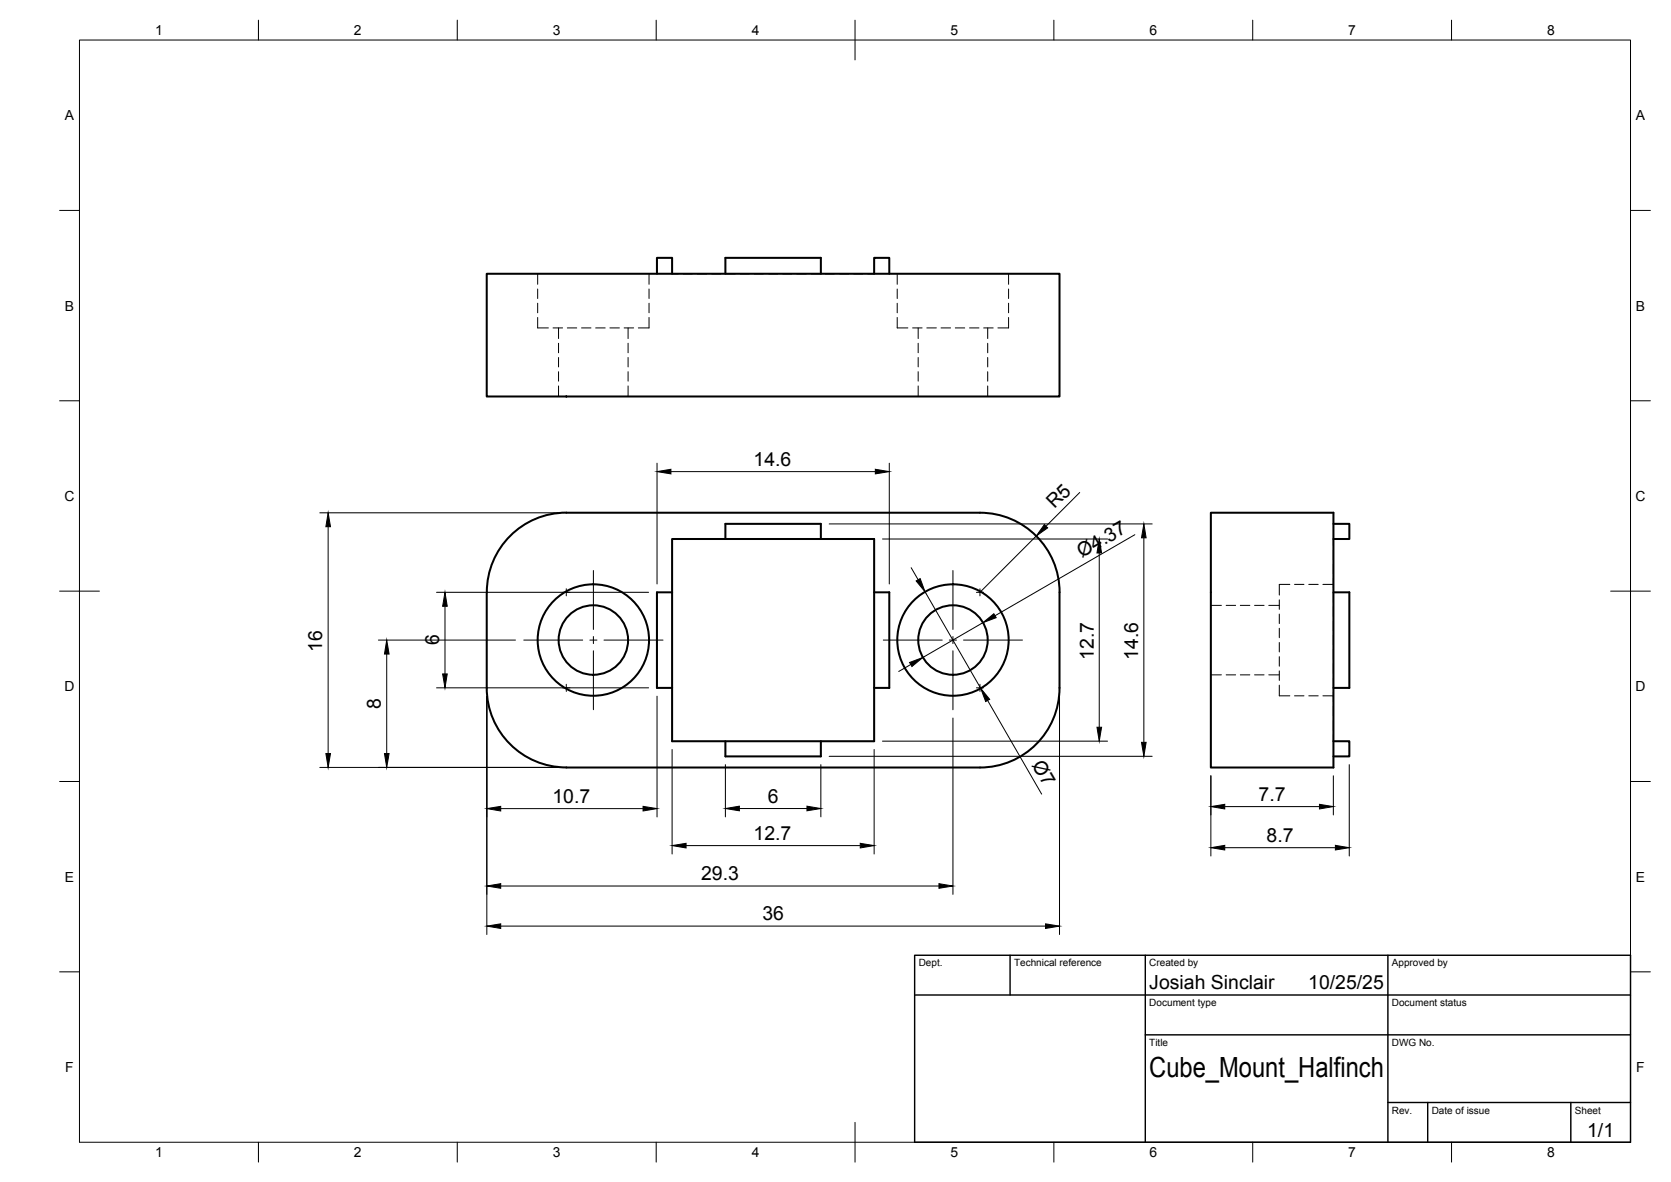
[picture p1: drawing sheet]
<svg xmlns="http://www.w3.org/2000/svg" width="420mm" height="297mm" viewBox="0 0 420 297" stroke-linecap="round" stroke-linejoin="round" font-family="sans-serif">
<!-- layer: Visible -->
<g fill="none" stroke="#000" stroke-width=".51">
<path d="M122.4 68.8h144v30.8h-144zM165.2 68.8v-4h3.8v4M182.4 68.8v-4h24v4M219.8 68.8v-4h3.8v4M142.4 128.8a20 20 0 0 0-20 20.1v24a20 20 0 0 0 20 20h104a20 20 0 0 0 20-20v-24.1a20 20 0 0 0-20-20h-104M182.4 135.5h37.4v50.8h-50.8v-37.4M182.4 135.5h-13.4v13.4M182.4 135.5v-3.9h24v3.9M304.5 128.8h30.8v64.1h-30.8zM335.3 131.6h4v3.9h-4M169 148.9h-3.8v24h3.8M219.8 148.9h3.8v24h-3.8"/>
<path d="M335.3 148.9h4v24h-4M182.4 186.3v3.8h24v-3.8M335.3 186.3h4v3.8h-4"/>
<circle cx="149.2" cy="160.8" r="14"/>
<circle cx="149.2" cy="160.8" r="8.7"/>
<circle cx="239.6" cy="160.8" r="14"/>
<circle cx="239.6" cy="160.8" r="8.7"/>
</g>
<!-- layer: Hidden -->
<g fill="none" stroke="#000" stroke-width=".25">
<path d="M135.2 79.8v2.6h2.7M135.2 68.8v2.6M135.2 72.6v2.4M135.2 76.2v2.4M163.2 79.8v2.6h-2.7M163.2 68.8v2.6M163.2 72.6v2.4M163.2 76.2v2.4M169 68.8h1.6M171.8 68.8h2.4M175.3 68.8h2.4M178.9 68.8h2.4"/>
<path d="M182.5 68.8h2.4M186.1 68.8h2.3M189.6 68.8h2.4M193.2 68.8h2.4M196.8 68.8h2.4M200.3 68.8h2.4M203.9 68.8h2.4M207.5 68.8h2.4M211.1 68.8h2.3M214.6 68.8h2.4M219.8 68.8h-1.6M225.6 79.8v2.6h2.7"/>
<path d="M225.6 68.8v2.6M225.6 72.6v2.4M225.6 76.2v2.4M253.6 79.8v2.6h-2.7M253.6 68.8v2.6M253.6 72.6v2.4M253.6 76.2v2.4M139.1 82.4h2.4M140.4 82.4v2.7M140.4 86.3v2.4M140.4 89.8v2.4M140.4 93.4v2.4"/>
<path d="M140.4 97v2.6M142.6 82.4h2.4M146.2 82.4h2.4M149.8 82.4h2.4M153.4 82.4h2.3M156.9 82.4h2.4M157.9 82.4v2.7M157.9 86.3v2.4M157.9 89.8v2.4M157.9 93.4v2.4M157.9 97v2.6M229.5 82.4h2.4"/>
<path d="M230.9 82.4v2.7M230.9 86.3v2.4M230.9 89.8v2.4M230.9 93.4v2.4M230.9 97v2.6M233 82.4h2.4M236.6 82.4h2.4M240.2 82.4h2.4M243.8 82.4h2.3M247.3 82.4h2.4M248.3 82.4v2.7M248.3 86.3v2.4"/>
<path d="M248.3 89.8v2.4M248.3 93.4v2.4M248.3 97v2.6M335.3 138.2v2.4M335.3 135.5v1.5M304.5 152.1h2.6M308.3 152.1h2.4M311.9 152.1h2.4M315.4 152.1h2.4M319 152.1h2.7M321.7 157.9v2.4M321.7 154.3v2.4"/>
<path d="M321.7 150.7v2.4M324.3 146.9h-2.6v2.6M325.5 146.9h2.4M329.1 146.9h2.3M332.6 146.9h2.7M335.3 141.8v2.4M335.3 145.4v2.4M335.3 149v2.3M335.3 152.5v2.4M335.3 156.1v2.4M335.3 159.7v2.4M304.5 169.6h2.6"/>
<path d="M308.3 169.6h2.4M311.9 169.6h2.4M315.4 169.6h2.4M319 169.6h2.7M321.7 172.2v2.7h2.6M321.7 168.6v2.4M321.7 165v2.4M321.7 161.5v2.3M325.5 174.9h2.4M329.1 174.9h2.3M332.6 174.9h2.7M335.3 163.2v2.4"/>
<path d="M335.3 166.8v2.4M335.3 170.4v2.4M335.3 174v2.3M335.3 177.5v2.4M335.3 184.7v1.6M335.3 181.1v2.4"/>
</g>
<!-- layer: BORDER -->
<g fill="none" stroke="#000" stroke-width=".25">
<path d="M20 10.1h390v276.9h-390zM65 5.1v5M115 5.1v5M165 5.1v5M215 5.1v10M265 5.1v5M315 5.1v5M365 5.1v5M15 52.9h5M410 52.9h5M15 100.7h5M410 100.7h5"/>
<path d="M15 148.6h10M405 148.6h10M15 196.4h5M410 196.4h5M15 244.2h5M410 244.2h5M65 287v5M115 287v5M165 287v5M215 282.1v9.9M265 287v5M315 287v5"/>
<path d="M365 287v5"/>
</g>
<!-- layer: TITLEBLOCK -->
<path d="M230 240.1h180v46.9h-180zM230 250h180M254 240.1v9.9M288 240.1v46.9M349 240.1v46.9M288 260.1h122M349 277.1h61M359 277.1v9.9M395 277.1v9.9" fill="none" stroke="#000" stroke-width=".36"/>
<!-- layer: Smart Centers -->
<g fill="none" stroke="#000" stroke-width=".25">
<path d="M141.5 148.9h1.8M142.4 148v1.7M149.2 143.4v14.8M149.2 160v1.7M239.6 143.4v14.8M239.6 160v1.7M245.5 148.9h1.8M246.4 148v1.7M131.7 160.9h14.8M141.5 172.9h1.8M142.4 172v1.8M148.3 160.9h1.8"/>
<path d="M149.2 163.5v14.9M151.9 160.9h14.8M222.1 160.9h14.8M238.7 160.9h1.8M239.6 163.5v14.9M242.3 160.9h14.8M245.5 172.9h1.8M246.4 172v1.8"/>
</g>
<!-- layer: FD_Dimensions -->
<g fill="none" stroke="#000" stroke-width=".25">
<path d="M165.2 116.4v30.4M168.7 118.5h51.4M223.6 116.4v30.4M80.4 128.9h59.9M82.5 132.4v57M208.5 131.7h81.2M221.9 135.5h56.6M260.5 134.7l-14.1 14.2M271.5 123.8l-8.5 8.4M276.4 139v43.8M285.3 134.4l-35.1 20.3M287.6 135.2v51.3"/>
<path d="M109.8 148.9h53.3M111.9 152.4v17M229.1 142.7l1.8 3M232.6 148.7l14 24.3M247.2 156.5l-15.2 8.7M95.1 160.9h34.5M97.2 164.4v25M109.8 172.9h53.3M122.4 175v59.9M165.2 174.9v30.4M229 167l-3 1.7M248.3 176l13.6 23.6"/>
<path d="M266.4 175v59.9M80.4 192.9h59.9M169 188.3v26.3M182.4 192.2v13.1M206.4 192.2v13.1M208.5 190.1h81.2M219.8 188.3v26.3M221.9 186.3h56.6M239.6 180.5v44.3M304.5 195v20.1M335.3 195v9.8M339.3 192.2v22.9"/>
<path d="M125.9 203.2h35.8M172.5 212.5h43.8M185.9 203.2h17M308 213h27.8M308 202.7h23.8M125.9 232.7h137M125.9 222.7h110.2"/>
</g>
<g fill="#000" stroke="#000" stroke-width=".25">
<path d="M165.2 118.5l3.5-.6v1.2zM220.1 117.9l3.5 .6-3.5 .6zM82.5 128.9l.6 3.5h-1.2zM262.6 131.8l.8 .9-2.9 2zM276.4 135.5l.6 3.5h-1.2zM287.6 131.7l.6 3.5h-1.2zM111.9 148.9l.6 3.5h-1.2zM230.4 146l1-.6 1.2 3.3zM247.2 156.5l2.7-2.3 .6 1zM97.2 160.9l.6 3.5h-1.1zM111.3 169.4h1.2l-.6 3.5zM228.7 166.5l3.3-1.3-2.7 2.3z"/>
<path d="M246.6 173l2.2 2.7-1 .6zM81.9 189.4h1.2l-.6 3.5zM96.7 189.4h1.1l-.6 3.5zM275.8 182.8h1.2l-.6 3.5zM287 186.5h1.2l-.6 3.6zM122.4 203.2l3.5-.6v1.2zM161.7 202.6l3.5 .6-3.5 .6zM169 212.5l3.5-.6v1.2zM182.4 203.2l3.5-.6v1.2zM202.9 202.6l3.5 .6-3.5 .6zM216.3 211.9l3.5 .6-3.5 .6zM304.5 213l3.5-.6v1.2z"/>
<path d="M304.5 202.7l3.5-.6v1.2zM331.8 202.1l3.5 .6-3.5 .6zM335.8 212.4l3.5 .6-3.5 .6zM122.4 232.7l3.5-.5v1.1zM122.4 222.7l3.5-.6v1.1zM236.1 222.1l3.5 .6-3.5 .5zM262.9 232.2l3.5 .5-3.5 .6z"/>
</g>
<text font-size="7" x="289" y="270.6">Cube_Mount_Halfinch</text>
<g font-size="4.9">
<text x="189.5" y="117.1">14.6</text>
<text x="265.2" y="128" transform="rotate(-45 265.2 128)">R5</text>
<text x="272" y="140.3" transform="rotate(-30 272 140.3)">Ø4.37</text>
<text x="81" y="163.7" transform="rotate(-90 81 163.7)">16</text>
<text x="110.4" y="162.2" transform="rotate(-90 110.4 162.2)">6</text>
<text x="275" y="165.8" transform="rotate(-90 275 165.8)">12.7</text>
<text x="286.2" y="165.8" transform="rotate(-90 286.2 165.8)">14.6</text>
<text x="95.8" y="178.2" transform="rotate(-90 95.8 178.2)">8</text>
<text x="259.4" y="192.1" transform="rotate(60 259.4 192.1)">Ø7</text>
<text x="138.9" y="201.7">10.7</text>
<text x="193.1" y="201.7">6</text>
<text x="316.5" y="201.3">7.7</text>
<text x="189.5" y="211.1">12.7</text>
<text x="318.5" y="211.6">8.7</text>
<text x="176.3" y="221.2">29.3</text>
<text x="191.7" y="231.3">36</text>
<text x="289" y="248.5">Josiah Sinclair</text>
<text x="329" y="248.5">10/25/25</text>
<text x="399.1" y="285.7">1/1</text>
</g>
<g font-size="3.5">
<text x="39" y="8.8">1</text>
<text x="89" y="8.8">2</text>
<text x="139" y="8.8">3</text>
<text x="189" y="8.8">4</text>
<text x="239" y="8.8">5</text>
<text x="289" y="8.8">6</text>
<text x="339" y="8.8">7</text>
<text x="389" y="8.8">8</text>
<text x="16.3" y="30.2">A</text>
<text x="411.3" y="30.2">A</text>
<text x="16.3" y="78">B</text>
<text x="411.3" y="78">B</text>
<text x="16.2" y="125.9">C</text>
<text x="411.2" y="125.9">C</text>
<text x="16.2" y="173.7">D</text>
<text x="411.2" y="173.7">D</text>
<text x="16.3" y="221.6">E</text>
<text x="411.3" y="221.6">E</text>
<text x="16.4" y="269.4">F</text>
<text x="411.4" y="269.4">F</text>
<text x="39" y="290.8">1</text>
<text x="89" y="290.8">2</text>
<text x="139" y="290.8">3</text>
<text x="189" y="290.8">4</text>
<text x="239" y="290.8">5</text>
<text x="289" y="290.8">6</text>
<text x="339" y="290.8">7</text>
<text x="389" y="290.8">8</text>
</g>
<g font-size="2.5">
<text x="231" y="242.9">Dept.</text>
<text x="255" y="242.9">Technical reference</text>
<text x="289" y="242.9">Created by</text>
<text x="350" y="242.9">Approved by</text>
<text x="289" y="252.8">Document type</text>
<text x="350" y="252.8">Document status</text>
<text x="289" y="262.9">Title</text>
<text x="350" y="262.9">DWG No.</text>
<text x="350" y="279.9">Rev.</text>
<text x="360" y="279.9">Date of issue</text>
<text x="396" y="279.9">Sheet</text>
</g>
</svg>
